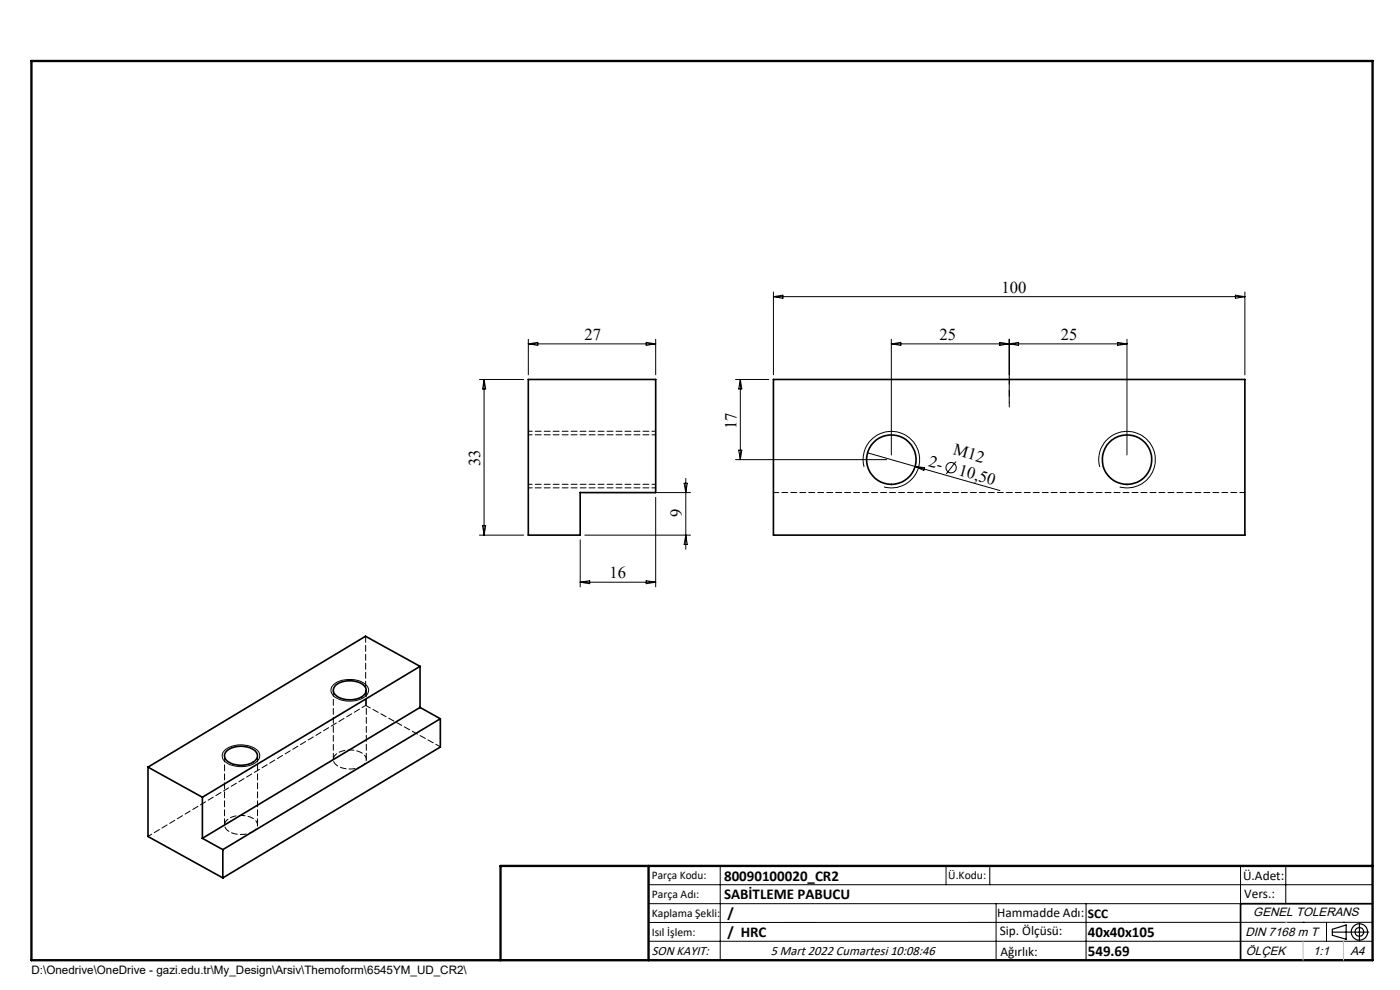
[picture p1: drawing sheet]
<svg xmlns="http://www.w3.org/2000/svg" width="297mm" height="210mm" viewBox="0 0 297 210" stroke-linecap="round" stroke-linejoin="round" font-family="sans-serif">
<g fill="none" stroke="#000" stroke-width=".21">
<path d="M112.1 72.9h27M112.1 72v7.5M112.1 72.9l2-.3v.7zM137.1 72.6l2 .3-2 .4zM139.1 72v7.5M164.1 61.9v17.6M164.1 62.9h100M164.1 62.9l2-.3v.7zM189.1 72v24.5M189.1 72.9h50M189.1 72.9l2-.3v.7zM212.1 72.6l4 .7v-.7l-4 .7z"/>
<path d="M214.1 72v13.4M237.1 72.6l2 .3-2 .4zM239.1 72v24.5M262.1 62.6l2 .3-2 .4zM264.1 61.9v17.6M101.7 80.5h9.4M102.7 80.5l.3 2h-.6zM102.7 80.5v33M156 97.5h32.1M156 80.5h7.1M156.7 95.5h.7l-.3 2zM157.1 80.5v17"/>
<path d="M157.1 80.5l.3 2h-.7zM183.3 99.1a6 6 0 0 1 5.3-7.6 6 6 0 0 1 6.5 6.5 6 6 0 0 1-7.6 5.3M184 96.1l10.1 2.8M194.1 98.9l18 5.2M194.1 98.9l2 .3-.1 .6zM202.8 97.9l-2.1 2.6M233.3 99.1a6 6 0 0 1 5.3-7.6 6 6 0 0 1 6.5 6.5 6 6 0 0 1-7.6 5.3M101.7 113.5h9.4M102.4 111.5h.6l-.3 2zM123.1 114.5v10M124.1 113.5h22.4M124.1 104.5h22.4"/>
<path d="M139.1 105.5v19M145.1 102.5h.7l-.3 2zM145.5 101.5v15M145.5 113.5l.3 2h-.7zM123.1 123.5h16M123.1 123.5l2-.3v.6zM137.1 123.2l2 .3-2 .3zM47.7 159.1a5.6 5.6 0 0 1 7.1 .3 1.73 1.73 0 0 1-1 2.6 5.8 5.8 0 0 1-6.4-.8l-.2-.6v-.6zM70.8 145.2a5.7 5.7 0 0 1 7.1 .3 1.7 1.7 0 0 1-1 2.6 6 6 0 0 1-6.2-.5 1.56 1.56 0 0 1 .1-2.4zM137.6 187.7h153.6M137.6 191.7h153.6M137.6 199.7h153.6"/>
<path d="M152.8 183.7v20M200.7 183.7v4M210 183.7v4M211.3 191.7v12M230.4 191.7v12M263.2 183.7v20M272.8 183.7v8M276.4 195.6h.1M281.4 195.6v4.1M285 195.6h.1M291.2 195.6l-153.6 .1"/>
<circle cx="201.8" cy="99.2" r="1.1"/>
</g>
<g fill="none" stroke="#000" stroke-width=".25">
<path d="M282.6 197.7h7.8M282.6 197.1l3-.9v3l-3-.8zM288.4 195.8v3.8M106.2 203.7h185"/>
<circle cx="288.4" cy="197.7" r="1.74"/>
<circle cx="288.4" cy="197.7" r=".93"/>
</g>
<path d="M139.1 91.5h-27M139.1 92.2h-27M112.1 103.5h27M112.1 102.7h27" fill="none" stroke="#000" stroke-width=".21" stroke-dasharray="1.3 .6" stroke-dashoffset=".5"/>
<path d="M214.1 80.5v5.8" fill="none" stroke="#000" stroke-width=".21" stroke-dasharray="15.2 1.3 1.3 1.3" stroke-dashoffset="14.2"/>
<g fill="none" stroke="#000" stroke-width=".35">
<path d="M112.1 80.5h27v24h-16v9h-11zM164.1 80.5h100v33h-100zM48.1 159.3a4.9 4.9 0 0 1 6.2 .2 1.42 1.42 0 0 1-.6 2.2 5.1 5.1 0 0 1-5.7-.5l-.3-.5a1.2 1.2 0 0 1 .4-1.4zM71.2 145.4a5 5 0 0 1 6.2 .2 1.46 1.46 0 0 1-.7 2.2 4.9 4.9 0 0 1-5.8-.7l-.2-.9zM89.1 141.3l-46.2 27.8M89.1 141.3v8.8M89.1 150.1l-46.2 27.7M89.1 141.3l-11.6-6.3-46.1 27.7M89.1 150.1l4.3 2.4M93.4 152.5l-46.1 27.7M93.4 152.5v6l-46.1 27.7M31.4 162.7v14.7l15.9 8.8"/>
<path d="M31.4 162.7l11.5 6.4M42.9 169.1v8.7M42.9 177.8l4.4 2.4M47.3 180.2v6M291.2 191.7h-28v12"/>
<circle cx="189.1" cy="97.5" r="5.3"/>
<circle cx="239.1" cy="97.5" r="5.3"/>
</g>
<path d="M6.7 12.9h284.5v190.8h-284.5zM137.6 183.7v20M291.2 183.7h-185v20" fill="none" stroke="#000" stroke-width=".5"/>
<path d="M276.4 199.7v4M285 199.7v4" fill="none" stroke="#c0c0c0" stroke-width=".21"/>
<path d="M272.8 195.6h.1" fill="none" stroke="#c0c0c0" stroke-width=".25"/>
<path d="M264.1 104.5h-100" fill="none" stroke="#000" stroke-width=".21" stroke-dasharray="1.3 .6" stroke-dashoffset=".2"/>
<path d="M77.6 149.6l-46.2 27.8M53.7 176.4a4.9 4.9 0 0 1-5.9-.7 1.54 1.54 0 0 1 1-2.2 5 5 0 0 1 5.6 .7 1.45 1.45 0 0 1-.7 2.2M76.7 162.5a4.9 4.9 0 0 1-5.8-.7 1.54 1.54 0 0 1 1-2.2 5 5 0 0 1 5.5 .7 1.45 1.45 0 0 1-.7 2.2" fill="none" stroke="#000" stroke-width=".21" stroke-dasharray="1.3 .6" stroke-dashoffset=".4"/>
<path d="M77.6 134.9v14.7M70.7 146.4v14.7M47.6 160.3v14.7M54.6 175v-14.7M77.7 161.1v-14.7" fill="none" stroke="#000" stroke-width=".21" stroke-dasharray="1.3 .6"/>
<path d="M93.4 158.4l-15.8-8.8" fill="none" stroke="#000" stroke-width=".21" stroke-dasharray="1.3 .6" stroke-dashoffset=".1"/>
<g font-size="3.5">
<text x="212.5" y="62.1">100</text>
<text x="124" y="72.1">27</text>
<text x="199.3" y="72.1">25</text>
<text x="225.1" y="72.1">25</text>
<text x="156.2" y="91" transform="rotate(-90 156.2 91)">17</text>
<text x="101.9" y="98.9" transform="rotate(-90 101.9 98.9)">33</text>
<text x="196.8" y="98.9" transform="rotate(16 196.8 98.9)">2-</text>
<text x="202.1" y="96.4" transform="rotate(16 202.1 96.4)">M12</text>
<text x="203.2" y="100.8" transform="rotate(16 203.2 100.8)">10,50</text>
<text x="144.7" y="109.7" transform="rotate(-90 144.7 109.7)">9</text>
<text x="129.3" y="122.6">16</text>
</g>
<g font-size="3.2">
<text x="153.6" y="190.8">SABİTLEME PABUCU</text>
<text x="153.6" y="186.8">80090100020_CR2</text>
<text x="154.3" y="194.8">/</text>
<text x="154.3" y="198.8">/ HRC</text>
<text x="230.8" y="198.7">40x40x105</text>
<text x="230.8" y="202.8">549.69</text>
</g>
<g font-size="2.8">
<text x="263.7" y="186.7">Ü.Adet:</text>
<text x="263.9" y="190.5">Vers.:</text>
<text x="211.5" y="194.5">Hammadde Adı:</text>
<text x="230.8" y="194.7">SCC</text>
<text x="138.3" y="202.6">SON KAYIT:</text>
<text x="163.5" y="202.6">5 Mart 2022 Cumartesi 10:08:46</text>
<text x="212.1" y="198.4">Sip. Ölçüsü:</text>
<text x="212.2" y="202.7">Ağırlık:</text>
</g>
<g font-size="2.6">
<text x="265.9" y="194.4">GENEL TOLERANS</text>
<text x="264.2" y="198.5">DIN 7168 m T</text>
<text x="264.3" y="202.6">ÖLÇEK</text>
<text x="278.5" y="202.6">1:1</text>
<text x="286.5" y="202.6">A4</text>
</g>
<g font-size="2.5">
<text x="138.3" y="186.4">Parça Kodu:</text>
<text x="138.3" y="190.5">Parça Adı:</text>
<text x="201.2" y="186.5">Ü.Kodu:</text>
<text x="138.3" y="194.5">Kaplama Şekli:</text>
<text x="138.3" y="198.6">Isıl İşlem:</text>
<text x="6.7" y="206.7">D:\Onedrive\OneDrive - gazi.edu.tr\My_Design\Arsiv\Themoform\6545YM_UD_CR2\</text>
</g>
</svg>
